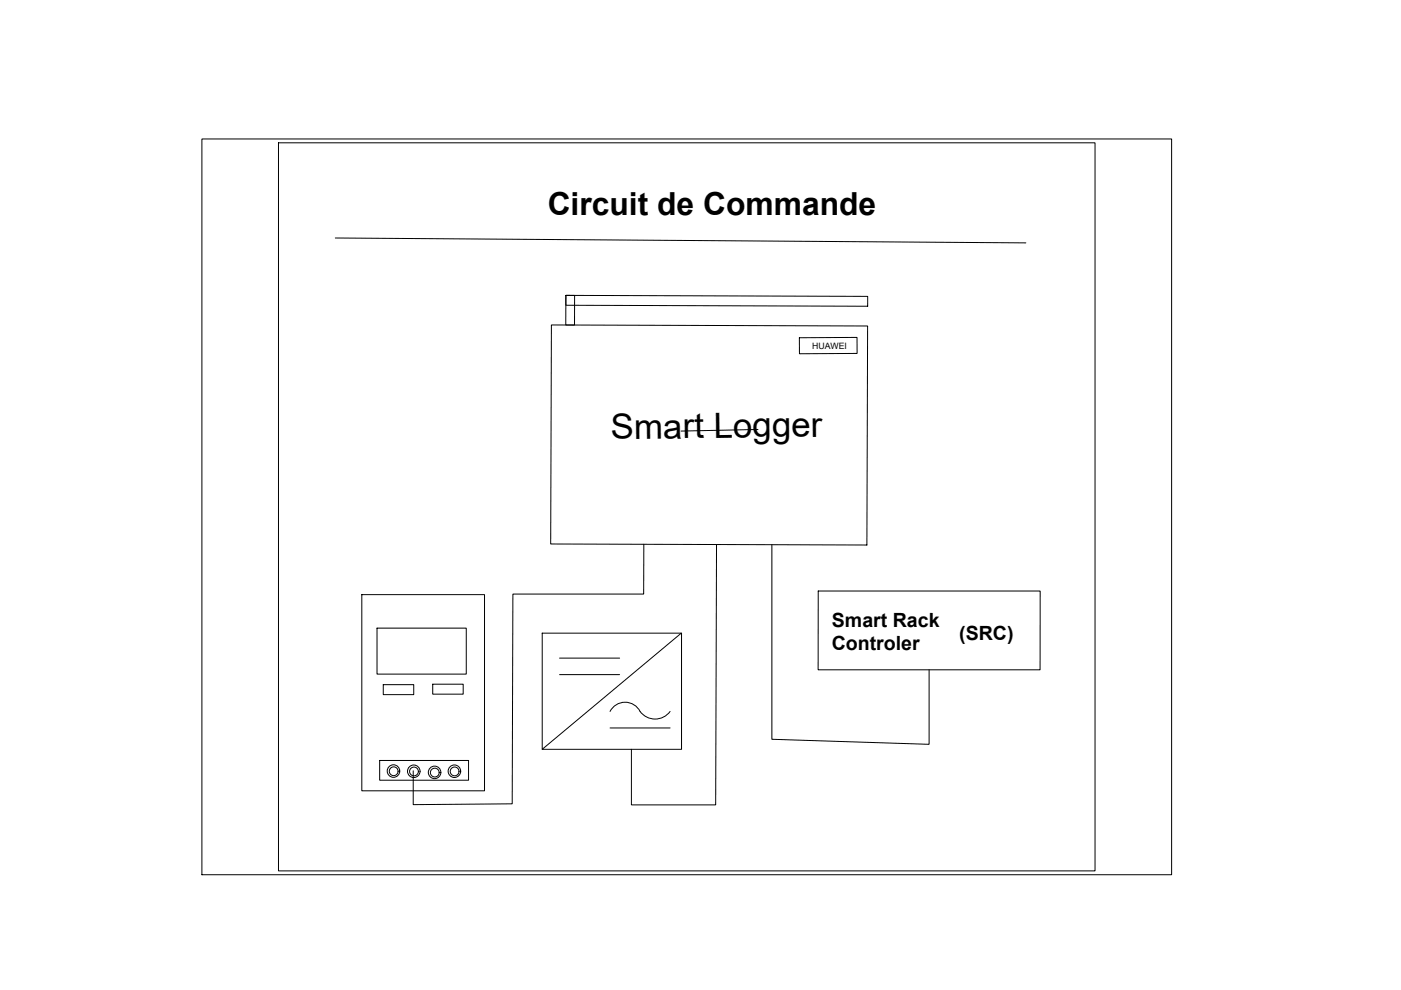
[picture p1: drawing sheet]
<svg xmlns="http://www.w3.org/2000/svg" width="297mm" height="210mm" viewBox="0 0 297 210" stroke-linecap="round" stroke-linejoin="round" font-family="sans-serif">
<!-- layer: 0 -->
<g fill="none" stroke="#000" stroke-width=".21">
<path d="M42.8 29.5h205.6v156h-205.6zM59 30.3h173.2v154.3h-173.2zM71.1 50.5l146.4 1M116.9 68.9l67 .2-.1 46.5-67-.3zM120 62.6l64 .2v2.1l-64-.2zM120 62.6h1.8v6.3h-1.8zM169.5 71.6l12.2-.1v3.4l-12.2 .1zM160.7 91.1l-16.3 .3M136.5 115.4v10.6h-27.8l-.1 44.4-21 .2v-7.2M151.9 115.5l-.2 55.2h-17.8v-11.8M163.7 115.5v41.2l33.3 1.1v-15.8M76.7 126.1h26v41.6h-26z"/>
<path d="M79.9 133.2h19v9.7h-19zM115 134.2h29.5v24.7h-29.5zM118.6 139.5h12.8M144.4 134.2l-29.4 24.7M173.5 125.3h47v16.7h-47zM81.3 145.2h6.4v2.1h-6.4zM91.7 145.1h6.5v2.1h-6.5zM118.6 143h12.8M129.3 154.3h12.8M142.1 150.8a3.9 3.9 0 0 1-6.7-.4 3.6 3.6 0 0 0-6.1 .4M80.5 161.2h18.8v4.2h-18.8z"/>
<circle cx="83.4" cy="163.5" r="1.33"/>
<circle cx="83.5" cy="163.5" r=".93"/>
<circle cx="87.7" cy="163.5" r="1.33"/>
<circle cx="87.8" cy="163.6" r=".93"/>
<circle cx="92.1" cy="163.8" r="1.33"/>
<circle cx="92.2" cy="163.8" r=".93"/>
<circle cx="96.3" cy="163.5" r="1.33"/>
<circle cx="96.4" cy="163.6" r=".93"/>
</g>
<text font-size="7.4" x="129.5" y="93.1" transform="rotate(-1 129.5 93.1)">Smart Logger</text>
<text font-size="6.7" x="116.1" y="45.6">Circuit de Commande</text>
<g font-size="4.1">
<text x="176.3" y="137.9">Controler</text>
<text x="176.4" y="132.9">Smart Rack</text>
<text x="203.4" y="135.6">(SRC)</text>
</g>
<text font-size="1.9" x="172.2" y="74">HUAWEI</text>
</svg>
